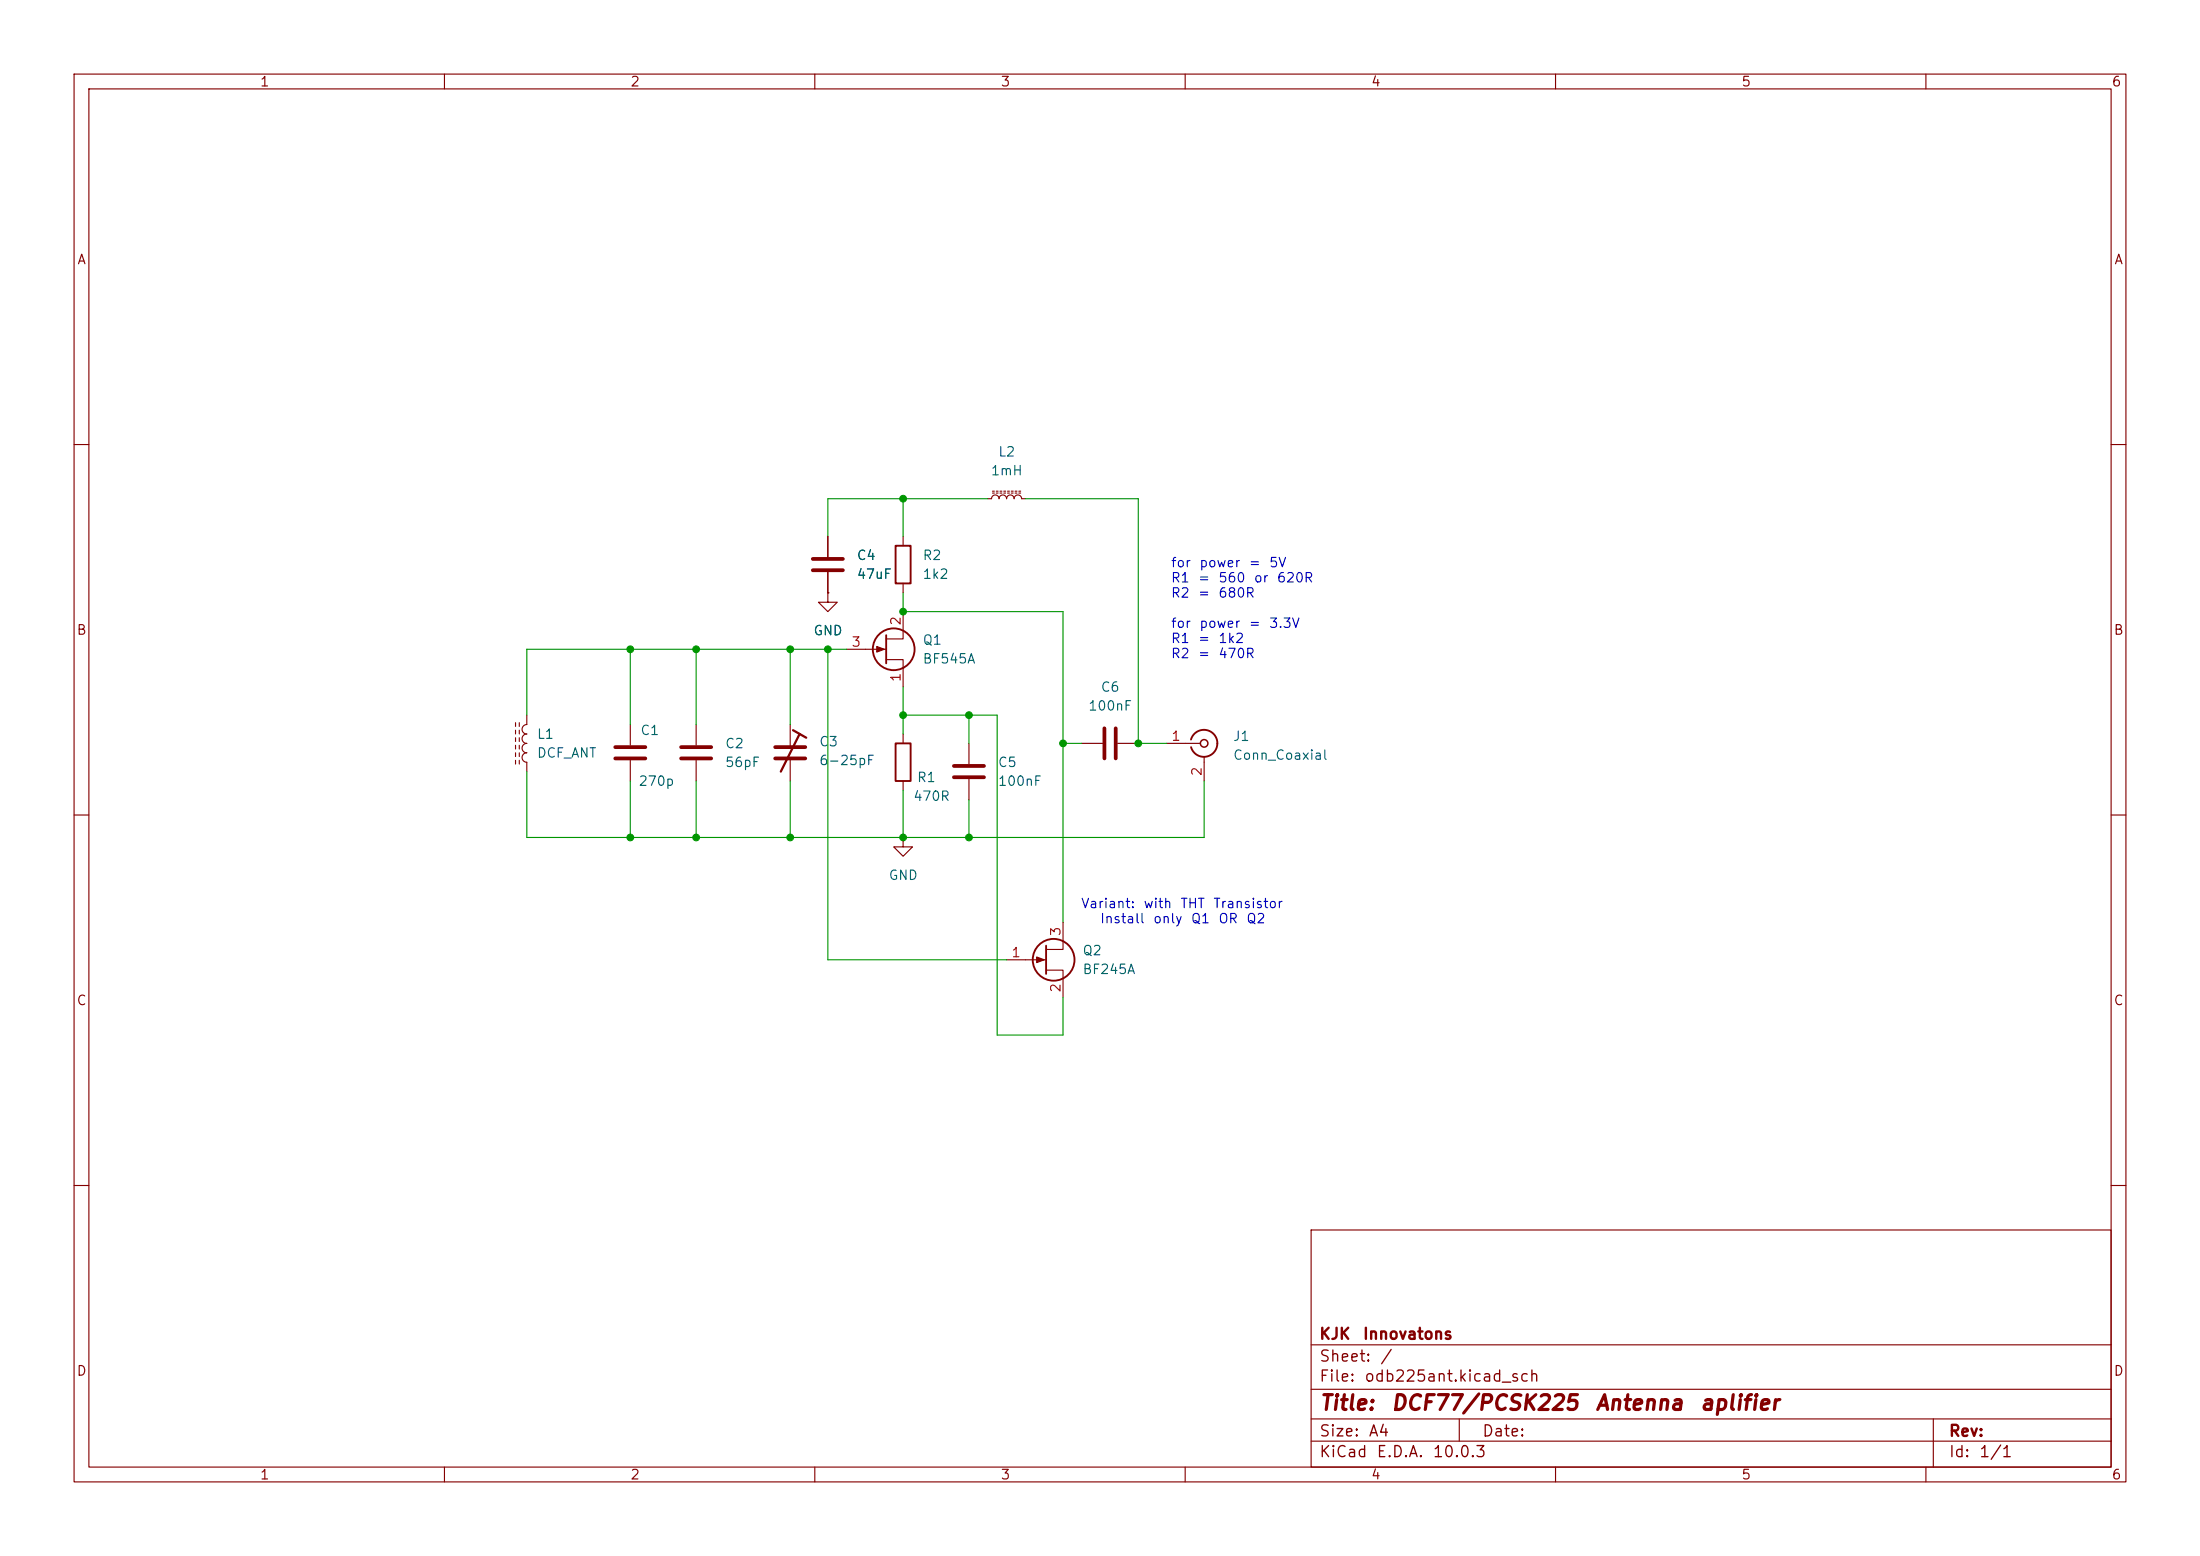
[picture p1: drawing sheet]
<svg xmlns="http://www.w3.org/2000/svg" width="297mm" height="210mm" viewBox="0 0 297 210" stroke-linecap="round" stroke-linejoin="round" font-family="sans-serif">
<g fill="none" stroke="#840000" stroke-width=".15">
<path d="M10 10h277v190h-277zM12 12h273v186h-273zM60 10v2M110 10v2M160 10v2M210 10v2M260 10v2M10 60h2M111.8 72.4v2.8M111.8 77.2v2.8M121.9 72.4v1.3M121.9 78.7v1.3"/>
<path d="M133.3 67.3h.6a.51 .51 0 0 1 .5-.5 .51 .51 0 0 1 .5 .5 .51 .51 0 0 1 .5-.5 .51 .51 0 0 1 .5 .5 .51 .51 0 0 1 .5-.5 .51 .51 0 0 1 .5 .5 .51 .51 0 0 1 .5-.5 .51 .51 0 0 1 .5 .5h.5M134 66.5h.2M134 66.3h.2M134.5 66.5h.2M134.5 66.3h.2M135 66.5h.3M135 66.3h.3M135.5 66.5h.3M135.5 66.3h.3M136 66.5h.3M136 66.3h.3M136.5 66.5h.3"/>
<path d="M136.5 66.3h.3M137 66.5h.3M137 66.3h.3M137.5 66.5h.3M137.5 66.3h.3M285 60h2M69.6 97.5v.5M69.6 98.6v.5M69.6 99.6v.5M70.1 97.5v.5M70.1 98.6v.5M70.1 99.6v.5"/>
<path d="M71.1 96.5v1.3a.64 .64 0 0 0-.6 .6 .64 .64 0 0 0 .6 .7 .64 .64 0 0 0-.6 .6 .64 .64 0 0 0 .6 .6 .64 .64 0 0 0-.6 .7 .64 .64 0 0 0 .6 .6M85.1 97.8v2.8M94 97.8v2.8M106.7 97.8v3M111.8 80v1.3h1.2l-1.2 1.3-1.3-1.3h1.3M111.8 80h.1M114.3 87.6h5.3M119.6 89h2.3v3.7M121.9 82.6v3.6h-2.3M121.9 99.1v1.2M10 110h2M69.6 100.6v.5"/>
<path d="M69.6 101.6v.5M69.6 102.6v.5M70.1 100.6v.5M70.1 101.6v.5M70.1 102.6v.5M71.1 101.6a.64 .64 0 0 0-.6 .6 .64 .64 0 0 0 .6 .7v1.2M85.1 102.6v2.8M94 102.6v2.8M106.7 102.4v3M121.9 113v1.3h1.3l-1.3 1.3-1.3-1.3h1.3M121.9 113h.1M121.9 105.4v1.3"/>
<path d="M130.8 100.3v2.8M130.8 105.2v2.8M146 100.3h2.8M150.9 100.3h2.8M157.5 100.3h4.6M162.6 102.1v3.3M285 110h2M135.9 129.5h5.3M141.2 130.9h2.3v3.7M143.5 124.5v3.6h-2.3M10 160h2M177 166h108v32h-108z"/>
<path d="M285 160h2M60 198v2M110 198v2M160 198v2M177 194.5h108M177 191.5h108M177 187.5h108M177 181.5h108M197 191.5v3M210 198v2M260 198v2M261 191.5v6.5"/>
</g>
<g fill="none" stroke="#840000" stroke-width=".25">
<path d="M120.9 73.7h2v5h-2zM119.6 85.7v3.8M160.8 99.8a1.82 1.82 0 0 1 2-1.3 1.82 1.82 0 0 1 1.5 1.8M120.9 100.3h2v5.1h-2zM164.3 100.3a1.81 1.81 0 0 1-1.5 1.8 1.81 1.81 0 0 1-2-1.3M141.2 127.6v3.8"/>
<circle cx="120.6" cy="87.6" r="2.82"/>
<circle cx="142.2" cy="129.5" r="2.82"/>
</g>
<circle cx="162.6" cy="100.3" r=".51" fill="none" stroke="#840000" stroke-width=".2"/>
<path d="M109.7 75.4h4.1M109.7 77h4.1M149.1 98.3v4.1M150.6 98.3v4.1M83.1 100.8h4M83.1 102.4h4M91.9 100.8h4.1M91.9 102.4h4.1M104.6 100.8h4.1M104.6 102.4h4.1M128.8 103.4h4M128.8 104.9h4" fill="none" stroke="#840000" stroke-width=".51"/>
<path d="M107.1 98.6l1.7 1M107.9 99.1l-2.5 5" fill="none" stroke="#840000" stroke-width=".3"/>
<g fill="#840000" stroke="#840000" stroke-width=".15">
<path d="M140 129.2l1 .3-1 .4z"/>
<path d="M118.4 87.2l1 .4-1 .4z"/>
</g>
<g fill="none" stroke="#009600" stroke-width=".15">
<path d="M121.9 67.3v5.1M133.3 67.3h-21.5v5.1M138.4 67.3h15.3v33h3.8M85.1 87.6v10.2M94 87.6v10.2M106.7 87.6v10.2M111.8 87.6v41.9h24.1M114.3 87.6h-43.2v8.9M121.9 96.5h12.7v43.2h8.9v-5.1M121.9 80v2.6h21.6v41.9M121.9 92.7v6.4M130.8 96.5v3.8"/>
<path d="M71.1 104.1v8.9h91.5v-7.6M85.1 105.4v7.6M94 105.4v7.6M106.7 105.4v7.6M121.9 106.7v6.3M130.8 108v5M143.5 100.3h2.5"/>
</g>
<g fill="#009600" stroke="#009600" stroke-width=".14">
<circle cx="143.5" cy="100.3" r=".46"/>
<circle cx="121.9" cy="96.5" r=".46"/>
<circle cx="130.8" cy="96.5" r=".46"/>
<circle cx="130.8" cy="113" r=".46"/>
<circle cx="106.7" cy="113" r=".46"/>
<circle cx="121.9" cy="67.3" r=".46"/>
<circle cx="153.7" cy="100.3" r=".46"/>
<circle cx="121.9" cy="113" r=".46"/>
<circle cx="106.7" cy="87.6" r=".46"/>
<circle cx="111.8" cy="87.6" r=".46"/>
<circle cx="94" cy="87.6" r=".46"/>
<circle cx="85.1" cy="87.6" r=".46"/>
<circle cx="85.1" cy="113" r=".46"/>
<circle cx="94" cy="113" r=".46"/>
<circle cx="121.9" cy="82.6" r=".46"/>
</g>
<g font-size="2" fill="#840000">
<text x="178" y="190.8">Title:</text>
<text x="187.7" y="190.8">DCF77/PCSK225</text>
<text x="215.2" y="190.8">Antenna</text>
<text x="229.4" y="190.8">aplifier</text>
</g>
<g font-size="1.5" fill="#840000">
<text x="178" y="184.2">Sheet:</text>
<text x="178" y="181.2">KJK</text>
<text x="183.9" y="181.2">Innovatons</text>
<text x="186.2" y="184.2">/</text>
<text x="178" y="186.9">File:</text>
<text x="184.1" y="186.9">odb225ant.kicad_sch</text>
<text x="178" y="197.1">KiCad</text>
<text x="178" y="194.3">Size:</text>
<text x="184.7" y="194.3">A4</text>
<text x="185.7" y="197.1">E.D.A.</text>
<text x="193.3" y="197.1">10.0.3</text>
<text x="200" y="194.3">Date:</text>
<text x="263" y="194.3">Rev:</text>
<text x="263" y="197.1">Id:</text>
<text x="267.1" y="197.1">1/1</text>
</g>
<g font-size="1.3" fill="#840000">
<text x="35" y="12">1</text>
<text x="85" y="12">2</text>
<text x="135" y="12">3</text>
<text x="185" y="12">4</text>
<text x="235" y="12">5</text>
<text x="285" y="12">6</text>
<text x="10.3" y="36">A</text>
<text x="285.3" y="36">A</text>
<text x="10.3" y="86">B</text>
<text x="285.3" y="86">B</text>
<text x="10.3" y="136">C</text>
<text x="285.3" y="136">C</text>
<text x="10.3" y="186">D</text>
<text x="285.3" y="186">D</text>
<text x="35" y="200">1</text>
<text x="85" y="200">2</text>
<text x="135" y="200">3</text>
<text x="185" y="200">4</text>
<text x="235" y="200">5</text>
<text x="285" y="200">6</text>
</g>
<g font-size="1.3" fill="#006464">
<text x="133.7" y="64.5">1mH</text>
<text x="134.7" y="61.9">L2</text>
<text x="115.6" y="75.9">C4</text>
<text x="124.5" y="75.9">R2</text>
<text x="115.6" y="78.4">47uF</text>
<text x="124.5" y="78.4">1k2</text>
<text x="109.7" y="86.1">GND</text>
<text x="124.5" y="89.9">BF545A</text>
<text x="124.5" y="87.3">Q1</text>
<text x="148.5" y="93.7">C6</text>
<text x="72.4" y="100">L1</text>
<text x="86.4" y="99.5">C1</text>
<text x="97.8" y="101.3">C2</text>
<text x="110.5" y="101">C3</text>
<text x="146.8" y="96.2">100nF</text>
<text x="166.4" y="100.3">J1</text>
<text x="72.4" y="102.6">DCF_ANT</text>
<text x="86.1" y="106.4">270p</text>
<text x="97.8" y="103.8">56pF</text>
<text x="110.5" y="103.6">6-25pF</text>
<text x="123.7" y="105.9">R1</text>
<text x="134.6" y="103.8">C5</text>
<text x="134.6" y="106.4">100nF</text>
<text x="166.4" y="102.9">Conn_Coaxial</text>
<text x="123.2" y="108.4">470R</text>
<text x="119.9" y="119.1">GND</text>
<text x="146.1" y="131.8">BF245A</text>
<text x="146.1" y="129.2">Q2</text>
</g>
<g font-size="1.3" fill="#0000c2">
<text x="158" y="76.9">for</text>
<text x="161.8" y="76.9">power</text>
<text x="168.5" y="76.9">=</text>
<text x="171.2" y="76.9">5V</text>
<text x="158" y="78.9">R1</text>
<text x="158" y="81">R2</text>
<text x="161.6" y="78.9">=</text>
<text x="161.6" y="81">=</text>
<text x="164.4" y="78.9">560</text>
<text x="164.4" y="81">680R</text>
<text x="169.2" y="78.9">or</text>
<text x="172.3" y="78.9">620R</text>
<text x="158" y="85.1">for</text>
<text x="158" y="87.1">R1</text>
<text x="158" y="89.2">R2</text>
<text x="161.6" y="87.1">=</text>
<text x="161.6" y="89.2">=</text>
<text x="161.8" y="85.1">power</text>
<text x="164.4" y="87.1">1k2</text>
<text x="164.4" y="89.2">470R</text>
<text x="168.5" y="85.1">=</text>
<text x="171.2" y="85.1">3.3V</text>
<text x="145.9" y="122.9">Variant:</text>
<text x="148.4" y="124.9">Install</text>
<text x="154.3" y="122.9">with</text>
<text x="155.6" y="124.9">only</text>
<text x="159.3" y="122.9">THT</text>
<text x="160.7" y="124.9">Q1</text>
<text x="163.7" y="122.9">Transistor</text>
<text x="164.4" y="124.9">OR</text>
<text x="168.2" y="124.9">Q2</text>
</g>
<g font-size="1.3" fill="#a90000">
<text x="114.9" y="87.6">3</text>
<text x="121.9" y="84.5" transform="rotate(-90 121.9 84.5)">2</text>
<text x="121.9" y="92.1" transform="rotate(-90 121.9 92.1)">1</text>
<text x="158" y="100.3">1</text>
<text x="162.5" y="104.8" transform="rotate(-90 162.5 104.8)">2</text>
<text x="136.5" y="129.5">1</text>
<text x="143.5" y="126.4" transform="rotate(-90 143.5 126.4)">3</text>
<text x="143.5" y="134.1" transform="rotate(-90 143.5 134.1)">2</text>
</g>
</svg>
